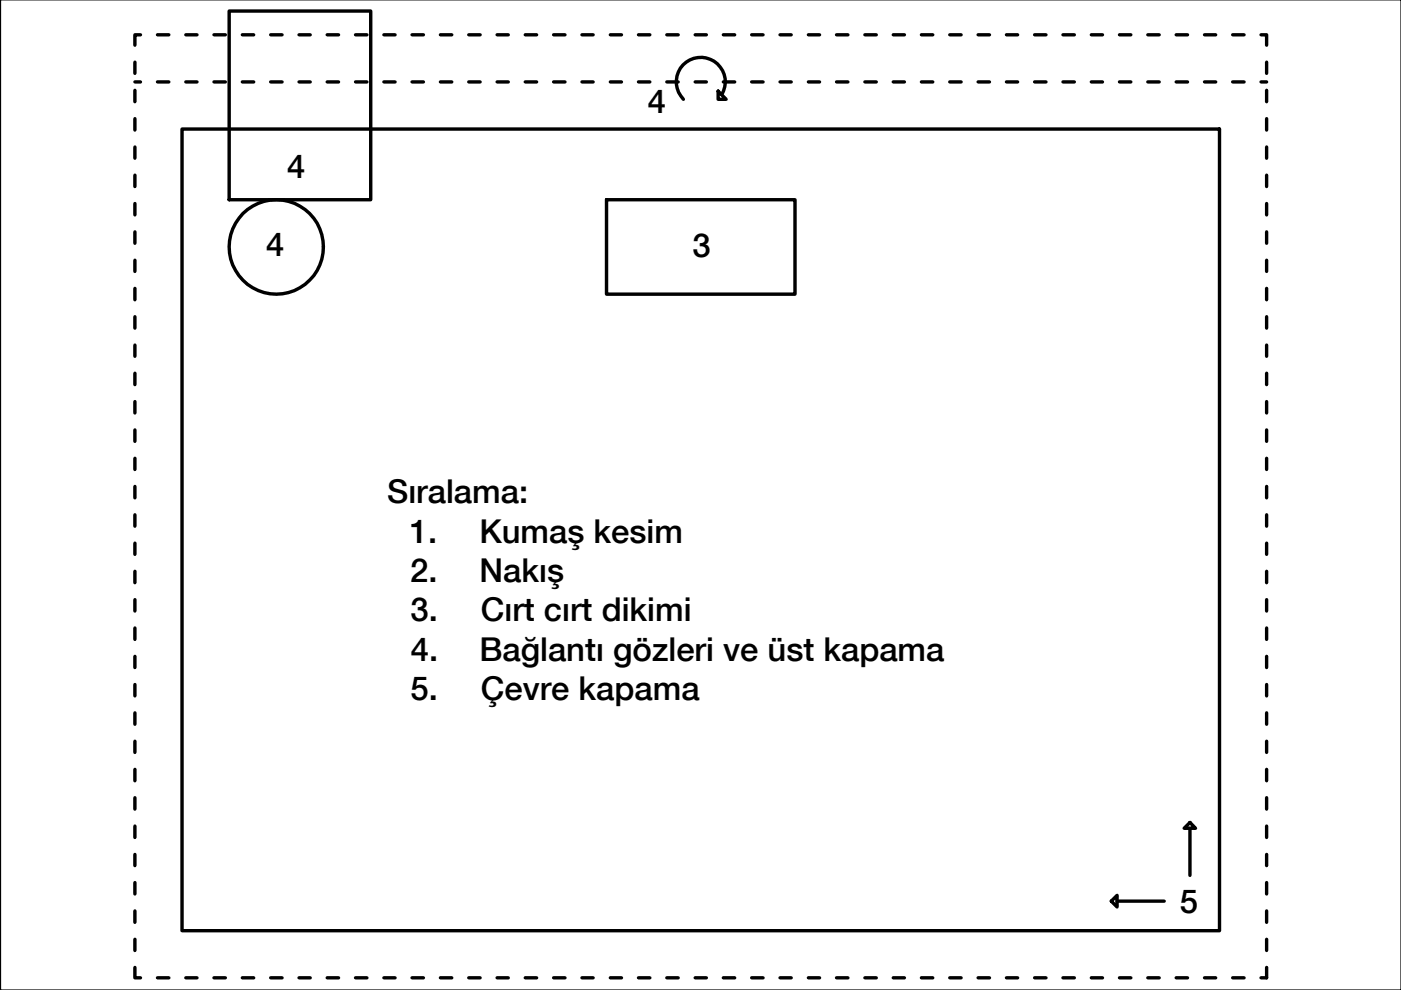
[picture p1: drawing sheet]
<svg xmlns="http://www.w3.org/2000/svg" width="297mm" height="210mm" viewBox="0 0 297 210" stroke-linecap="round" stroke-linejoin="round" font-family="sans-serif">
<!-- layer: 0 -->
<g fill="none" stroke="#000" stroke-width=".72">
<path d="M28.6 17.4h1.2M28.6 13.2v2.4M28.6 19.1v2.5M29.8 7.4h-1.2v2.2M33.4 17.4h2.4M33.4 7.4h2.4M39.4 17.4h2.4M39.4 7.4h2.4M45.4 17.4h2.4M45.4 7.4h2.4M48.6 2.3h30v40h-30zM51.4 17.4h2.4"/>
<path d="M51.4 7.4h2.4M57.4 17.4h2.4M57.4 7.4h2.4M63.4 17.4h2.4M63.4 7.4h2.4M69.4 17.4h2.4M69.4 7.4h2.4M75.4 17.4h2.4M75.4 7.4h2.4M81.4 17.4h2.4M81.4 7.4h2.4M87.4 17.4h2.4"/>
<path d="M87.4 7.4h2.4M93.4 17.4h2.4M93.4 7.4h2.4M99.4 17.4h2.4M99.4 7.4h2.4M105.4 17.4h2.4M105.4 7.4h2.4M111.4 17.4h2.4M111.4 7.4h2.4M117.4 17.4h2.4M117.4 7.4h2.4M123.4 17.4h2.4"/>
<path d="M123.4 7.4h2.4M129.4 17.4h2.4M129.4 7.4h2.4M135.4 17.4h2.4M135.4 7.4h2.4M141.4 17.4h2.4M141.4 7.4h2.4M147.4 17.4h2.4M147.4 7.4h2.4M152.3 19.3l1.7 1.8h-1.7zM153.4 17.4h2.4M153.4 7.4h2.4"/>
<path d="M159.4 17.4h2.4M159.4 7.4h2.4M165.4 17.4h2.4M165.4 7.4h2.4M171.4 17.4h2.4M171.4 7.4h2.4M177.4 17.4h2.4M177.4 7.4h2.4M183.4 17.4h2.4M183.4 7.4h2.4M189.4 17.4h2.4M189.4 7.4h2.4"/>
<path d="M195.4 17.4h2.4M195.4 7.4h2.4M201.4 17.4h2.4M201.4 7.4h2.4M207.4 17.4h2.4M207.4 7.4h2.4M213.4 17.4h2.4M213.4 7.4h2.4M219.4 17.4h2.4M219.4 7.4h2.4M225.4 17.4h2.4M225.4 7.4h2.4"/>
<path d="M231.4 17.4h2.4M231.4 7.4h2.4M237.3 17.4h2.5M237.3 7.4h2.5M243.4 17.4h2.4M243.4 7.4h2.4M249.4 17.4h2.4M249.4 7.4h2.4M255.4 17.4h2.4M255.4 7.4h2.4M261.4 17.4h2.4M261.4 7.4h2.4"/>
<path d="M267.4 7.4h1.1v2.2M267.4 17.4h1.1M268.5 13.2v2.4M268.5 19.1v2.5M28.6 25.2v2.4M28.6 31.2v2.3M28.6 37.1v2.5M38.6 27.4h220v169.9h-220zM153 20.1a5.2 5.2 0 0 0-1.4-6.9 5.2 5.2 0 0 0-7 .8 5.2 5.2 0 0 0 .3 7.1M268.5 25.2v2.4M268.5 31.2v2.3M268.5 37.1v2.5"/>
<path d="M28.6 43.2v2.4M28.6 49.2v2.4M28.6 55.2v2.3M128.6 42.3h40v20.1h-40zM268.5 43.2v2.4M268.5 49.2v2.4M268.5 55.2v2.3M28.6 61.1v2.5M28.6 67.2v2.4M28.6 73.2v2.3M28.6 79.1v2.4M268.5 61.1v2.5"/>
<path d="M268.5 67.2v2.4M268.5 73.2v2.3M268.5 79.1v2.4M28.6 85.1v2.5M28.6 91.2v2.4M28.6 97.2v2.3M268.5 85.1v2.5M268.5 91.2v2.4M268.5 97.2v2.3M28.6 103.1v2.5M28.6 109.1v2.5M28.6 115.2v2.3"/>
<path d="M268.5 103.1v2.5M268.5 109.1v2.5M268.5 115.2v2.3M28.6 121.1v2.4M28.6 127.1v2.5M28.6 133.2v2.4M28.6 139.2v2.3M268.5 121.1v2.4M268.5 127.1v2.5M268.5 133.2v2.4M268.5 139.2v2.3M28.6 145.1v2.4"/>
<path d="M28.6 151.1v2.5M28.6 157.2v2.3M268.5 145.1v2.4M268.5 151.1v2.5M268.5 157.2v2.3M28.6 163.1v2.4M28.6 169.1v2.4M28.6 175.1v2.5M252.3 174.4l1.2 1.2h-2.4zM252.3 175.6v10M268.5 163.1v2.4M268.5 169.1v2.4"/>
<path d="M268.5 175.1v2.5M28.6 181.2v2.3M28.6 187.1v2.4M28.6 193.1v2.5M28.6 199.2v2.3M235.6 191.1l1.2-1.3v2.5zM236.8 191.1h10M268.5 181.2v2.3M268.5 187.1v2.4M268.5 193.1v2.5M268.5 199.2v2.3M28.6 205.1v2.2h1.2"/>
<path d="M33.4 207.3h2.4M39.4 207.3h2.4M45.4 207.3h2.4M51.4 207.3h2.4M57.4 207.3h2.4M63.4 207.3h2.4M69.4 207.3h2.4M75.4 207.3h2.4M81.4 207.3h2.4M87.4 207.3h2.4M93.4 207.3h2.4M99.4 207.3h2.4"/>
<path d="M105.4 207.3h2.4M111.4 207.3h2.4M117.4 207.3h2.4M123.4 207.3h2.4M129.4 207.3h2.4M135.4 207.3h2.4M141.4 207.3h2.4M147.4 207.3h2.4M153.4 207.3h2.4M159.4 207.3h2.4M165.4 207.3h2.4M171.4 207.3h2.4"/>
<path d="M177.4 207.3h2.4M183.4 207.3h2.4M189.4 207.3h2.4M195.4 207.3h2.4M201.4 207.3h2.4M207.4 207.3h2.4M213.4 207.3h2.4M219.4 207.3h2.4M225.4 207.3h2.4M231.4 207.3h2.4M237.3 207.3h2.5M243.4 207.3h2.4"/>
<path d="M249.4 207.3h2.4M255.4 207.3h2.4M261.4 207.3h2.4M268.5 205.1v2.2h-1.1"/>
<circle cx="58.6" cy="52.4" r="10"/>
</g>
<path d="M.1 0h296.9v209.9h-296.9z" fill="none" stroke="#000" stroke-width=".25"/>
<g font-size="7">
<text x="137.4" y="23.9">4</text>
<text x="60.9" y="37.7">4</text>
<text x="56.5" y="54.3">4</text>
<text x="146.8" y="54.5">3</text>
<text x="82.1" y="106.7">Sıralama:</text>
<text x="86.9" y="115">1.</text>
<text x="101.6" y="115">Kumaş kesim</text>
<text x="87" y="123.3">2.</text>
<text x="101.7" y="123.3">Nakış</text>
<text x="87.1" y="131.7">3.</text>
<text x="101.9" y="131.7">Cırt cırt dikimi</text>
<text x="87.1" y="140.1">4.</text>
<text x="101.6" y="140.1">Bağlantı gözleri ve üst kapama</text>
<text x="87" y="148.5">5.</text>
<text x="101.9" y="148.5">Çevre kapama</text>
<text x="250.1" y="193.5">5</text>
</g>
</svg>
